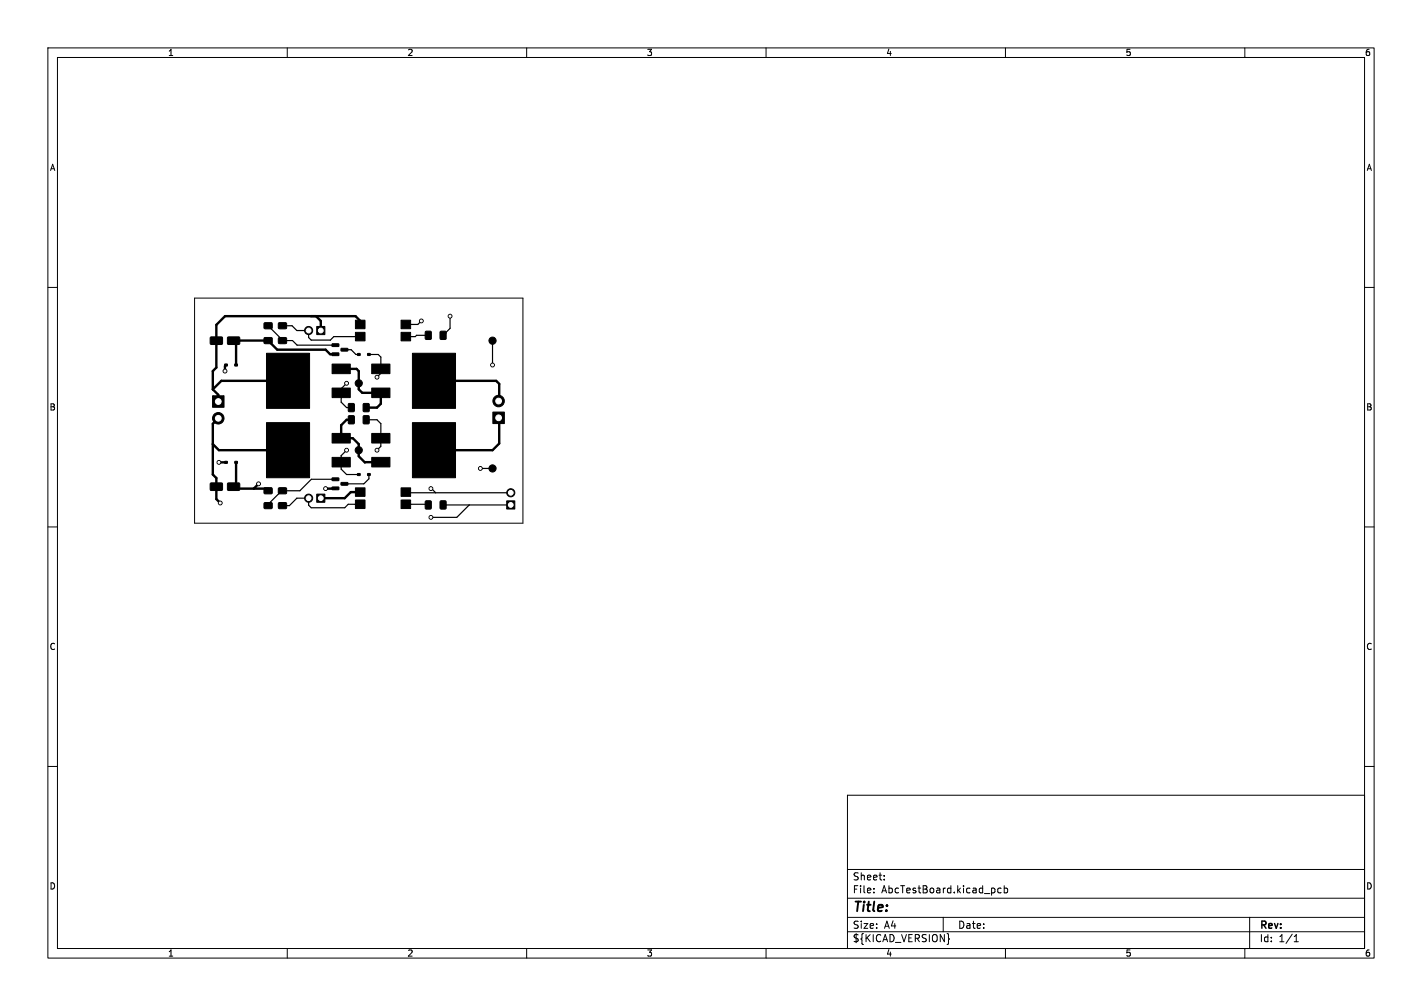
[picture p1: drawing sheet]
<svg xmlns="http://www.w3.org/2000/svg" width="297mm" height="210mm" viewBox="0 0 297 210" stroke-linecap="round" stroke-linejoin="round" font-family="sans-serif">
<g fill="none" stroke="#000" stroke-width=".21">
<path d="M10 10h277v190h-277zM12 12h273v186h-273zM60 10v2M110 10v2M160 10v2M210 10v2M260 10v2M10 60h2M285 60h2M40.6 62.2h68.6v47h-68.6zM10 110h2M285 110h2"/>
<path d="M10 160h2M285 160h2M177 166h108v32h-108zM60 198v2M110 198v2M160 198v2M177 194.5h108M177 191.5h108M177 187.5h108M177 181.5h108M182.5 186.3v.1M182.5 185.5v.1"/>
<path d="M184.7 183.6v.1M184.7 182.8v.1M197 191.5v3M198.1 195.8l.2 .2-.2 .2M209.1 185.5l-.4-.1-.3 .3 .1 .6h.6M209.7 185.5l.5-.1 .3 .3-.2 .6h-.6M209.7 184.9v1.5M210 198v2M260 198v2M261 191.5v6.5M270.3 196.6h.9M270.3 195.5l.4-.4v1.5"/>
</g>
<g fill="#000" stroke="#000" stroke-width=".21">
<path d="M44 70.4l2.3-.1 .2 .3v1.2l-.3 .1h-2.2l-.1-.2zM46.9 76h.6v.4h-.6zM49 76h.6v.4h-.6zM47.6 70.4l2.3-.1 .2 .3v1.2l-.3 .1h-2.2l-.1-.2zM55.2 67.4h1.6v1.2h-1.6zM55.2 70.5h1.6v1.2h-1.6zM58.2 70.5h1.6v1.2h-1.6zM58.2 67.4h1.6v1.2h-1.6zM66.1 68.1h1.8v1.8h-1.8zM69.4 71.8h1.3l.1 .5h-1.4zM69.4 73.7h1.3l.1 .5h-1.4zM71.2 72.7h1.4l.1 .5-1.4 .1z"/>
<path d="M69.4 76h3.8v2h-3.8zM74.7 73.8h.5v.4h-.5zM74.2 66.8h2v1.8h-2zM74.2 69.4h2v1.8h-2zM76.8 73.8h.5v.4h-.5zM77.6 76h3.8v2h-3.8zM83.8 69.4h2v1.8h-2zM83.8 66.8h2v1.8h-2zM86.1 73.8h9v11.5h-9zM88.9 69.2h1.1v1.6h-1.1zM92 69.2h1.1v1.6h-1.1zM44.4 82.6h2.4v2.4h-2.4z"/>
<path d="M46.9 96.3h.6v.4h-.6zM49 96.3h.6v.4h-.6zM55.7 73.8h9v11.5h-9zM55.7 88.2h9v11.5h-9zM69.4 99.8h1.3l.1 .5h-1.4zM72.8 84.3h1.2v1.6h-1.2zM69.4 81h3.8v2h-3.8zM69.4 95.5h3.8v2h-3.8zM69.4 90.5h3.8v2h-3.8zM72.8 86.8h1.2v1.6h-1.2zM74.7 98.9h.5v.4h-.5zM75.9 84.3h1.2v1.6h-1.2z"/>
<path d="M76.8 98.9h.5v.4h-.5zM75.9 86.8h1.2v1.6h-1.2zM77.6 81h3.8v2h-3.8zM77.6 90.5h3.8v2h-3.8zM77.6 95.5h3.8v2h-3.8zM86.1 88.2h9v11.5h-9zM102.9 86h2.4v2.4h-2.4zM44 100.9l2.3-.1 .2 .3v1.1l-.3 .2h-2.2l-.1-.3zM47.6 100.9l2.3-.1 .2 .3v1.1l-.3 .2h-2.2l-.1-.3zM55.2 105h1.6v1.1h-1.6zM55.2 101.9h1.6v1.1h-1.6zM58.2 101.9h1.6v1.1h-1.6z"/>
<path d="M58.2 105h1.6v1.1h-1.6zM66.1 103.1h1.8v1.7h-1.8zM69.4 101.7h1.3l.1 .5h-1.4zM71.2 100.7h1.4l.1 .5-1.4 .1zM74.2 101.8h2v1.8h-2zM74.2 104.4h2v1.8h-2zM83.8 104.4h2v1.8h-2zM83.8 101.8h2v1.8h-2zM88.9 104.6h1.1v1.6h-1.1zM92 104.6h1.1v1.6h-1.1zM105.8 104.6h1.7v1.7h-1.7z"/>
<circle cx="47" cy="77.5" r=".4"/>
<circle cx="64.5" cy="69" r=".85"/>
<circle cx="78.7" cy="78.7" r=".4"/>
<circle cx="88" cy="67" r=".4"/>
<circle cx="94" cy="66" r=".4"/>
<circle cx="102.9" cy="71.1" r=".75"/>
<circle cx="102.9" cy="76.2" r=".4"/>
<circle cx="45.6" cy="87.3" r="1.2"/>
<circle cx="45.7" cy="96.5" r=".4"/>
<circle cx="72.4" cy="80" r=".4"/>
<circle cx="72.4" cy="94" r=".4"/>
<circle cx="74.9" cy="94" r=".75"/>
<circle cx="74.9" cy="80" r=".75"/>
<circle cx="78.7" cy="94" r=".4"/>
<circle cx="100.3" cy="97.8" r=".4"/>
<circle cx="102.9" cy="97.8" r=".75"/>
<circle cx="104.1" cy="83.7" r="1.2"/>
<circle cx="46" cy="105" r=".4"/>
<circle cx="54" cy="101" r=".4"/>
<circle cx="64.5" cy="104" r=".85"/>
<circle cx="68" cy="102" r=".4"/>
<circle cx="90" cy="102" r=".4"/>
<circle cx="90" cy="108" r=".4"/>
<circle cx="106.7" cy="102.9" r=".85"/>
</g>
<g fill="none" stroke="#000" stroke-width=".5">
<path d="M47.2 76.2l-.2 .2v1.1M60.2 79.5h-14l-1.8 1.8M66 66l1 1v2M70.1 74h-1.1l-1-1h-10.1l-1.9-1.9h-7.2l.5 .5v4.6M71.3 77h3.2l.4 .5v3.8l.8 .7h3.8v2.3l-.8 .8h-2.2M75.2 67.7v-.7l-.9-1h-27.3l-1.8 1.8v8.9l-.8 .8v3.8M90.6 79.5h13l.7 .6v3.7M44.4 81.3l1.2 1.1v1.4M44.4 92.7l1.3 1.3h14.5M45.6 87.3l-1.2 1.2v10.6l.8 .7v4.4l.8 .8M45.7 96.5h1.5M49.3 96.5v4.6l-.5 .5 .4 .4h6.8"/>
<path d="M73.4 87.6h-1l-1.1 1.2v2.7h2.4l1.2 1.2v2.6l1.3 1.2h3.3M104.3 87.3v5.3l-1.4 1.4h-12.3M54 101l-1 1M70.1 102h-2.1M75.2 102.7h-1.9l-1.3 1.3h-5"/>
</g>
<g fill="none" stroke="#000" stroke-width=".25">
<path d="M56 68l3 3.1h2.1l.9 .9h8.1M59 68h2l1 1h2.5v1.5l.5 .5h4l.7-.7h5.5M71.9 73h1.4l1 1h.7M77 74h2l.5 .5v3.4l-.8 .8M88 67l-.7 .7h-2.5M89.4 70h-2.4l-.3 .3h-1.9M94 66v2.6l-1.5 1.4M102.9 71.1v5.1M71.3 82v2l1.1 1.1h1M72.4 94l-1.1 1.1v2.8l1.1 1.2h2.6M72.4 80l-1.3 1.3v.6M76.5 87.6h2.2l.8 .8v4.8l-.8 .8"/>
<path d="M77 99.1v.9l-1 1h-4.1M100.3 97.8h2.6M59.3 102l-3.1 3.1h-.2M70.1 100.1h-5.1l-2.4 2.3h-3.6M75.2 105.3h-2.5l-.7 .7h-7l-.5-.5v-1.5h-2.5l-1.6 1.5h-1.4M84.8 102.7l.1 .2h21.8M84.8 105.3h4.5l.1 .1M90 102l1 .9M92.5 105.4h14.2M98 105.4l-2.6 2.6h-5.4"/>
</g>
<g fill="#fff" stroke="#fff" stroke-width=".21">
<circle cx="45.7" cy="96.5" r=".2"/>
<circle cx="46" cy="105" r=".2"/>
<circle cx="47" cy="77.5" r=".2"/>
<circle cx="78.7" cy="78.7" r=".2"/>
<circle cx="102.9" cy="76.2" r=".2"/>
<circle cx="72.4" cy="80" r=".2"/>
<circle cx="72.4" cy="94" r=".2"/>
<circle cx="100.3" cy="97.8" r=".2"/>
<circle cx="78.7" cy="94" r=".2"/>
<circle cx="54" cy="101" r=".2"/>
<circle cx="68" cy="102" r=".2"/>
<circle cx="94" cy="66" r=".2"/>
<circle cx="90" cy="108" r=".2"/>
<circle cx="88" cy="67" r=".2"/>
<circle cx="90" cy="102" r=".2"/>
<circle cx="67" cy="104" r=".5"/>
<circle cx="64.5" cy="104" r=".5"/>
<circle cx="45.6" cy="83.8" r=".6"/>
<circle cx="45.6" cy="87.3" r=".6"/>
<circle cx="67" cy="69" r=".5"/>
<circle cx="64.5" cy="69" r=".5"/>
<circle cx="104.1" cy="87.2" r=".6"/>
<circle cx="104.1" cy="83.7" r=".6"/>
<circle cx="106.7" cy="105.4" r=".5"/>
<circle cx="106.7" cy="102.9" r=".5"/>
</g>
<text font-size="2.8" x="178" y="190.8">Title:</text>
<g font-size="2.1">
<text x="178" y="183.9">Sheet:</text>
<text x="178" y="186.6">File:</text>
<text x="184" y="186.6">AbcTestBoard.kicad_pcb</text>
<text x="178" y="196.8">${KICAD_VERSION}</text>
<text x="178" y="194">Size:</text>
<text x="184.6" y="194">A4</text>
<text x="200" y="194">Date:</text>
<text x="263" y="194.2">Rev:</text>
<text x="263" y="196.8">Id:</text>
<text x="267" y="196.8">1/1</text>
</g>
<g font-size="1.8">
<text x="35" y="11.8">1</text>
<text x="85" y="11.8">2</text>
<text x="135" y="11.8">3</text>
<text x="185" y="11.8">4</text>
<text x="235" y="11.8">5</text>
<text x="285" y="11.8">6</text>
<text x="10.4" y="35.8">A</text>
<text x="285.4" y="35.8">A</text>
<text x="10.3" y="85.8">B</text>
<text x="285.3" y="85.8">B</text>
<text x="10.3" y="135.8">C</text>
<text x="285.3" y="135.8">C</text>
<text x="10.3" y="185.8">D</text>
<text x="285.3" y="185.8">D</text>
<text x="35" y="199.8">1</text>
<text x="85" y="199.8">2</text>
<text x="135" y="199.8">3</text>
<text x="185" y="199.8">4</text>
<text x="235" y="199.8">5</text>
<text x="285" y="199.8">6</text>
</g>
</svg>
